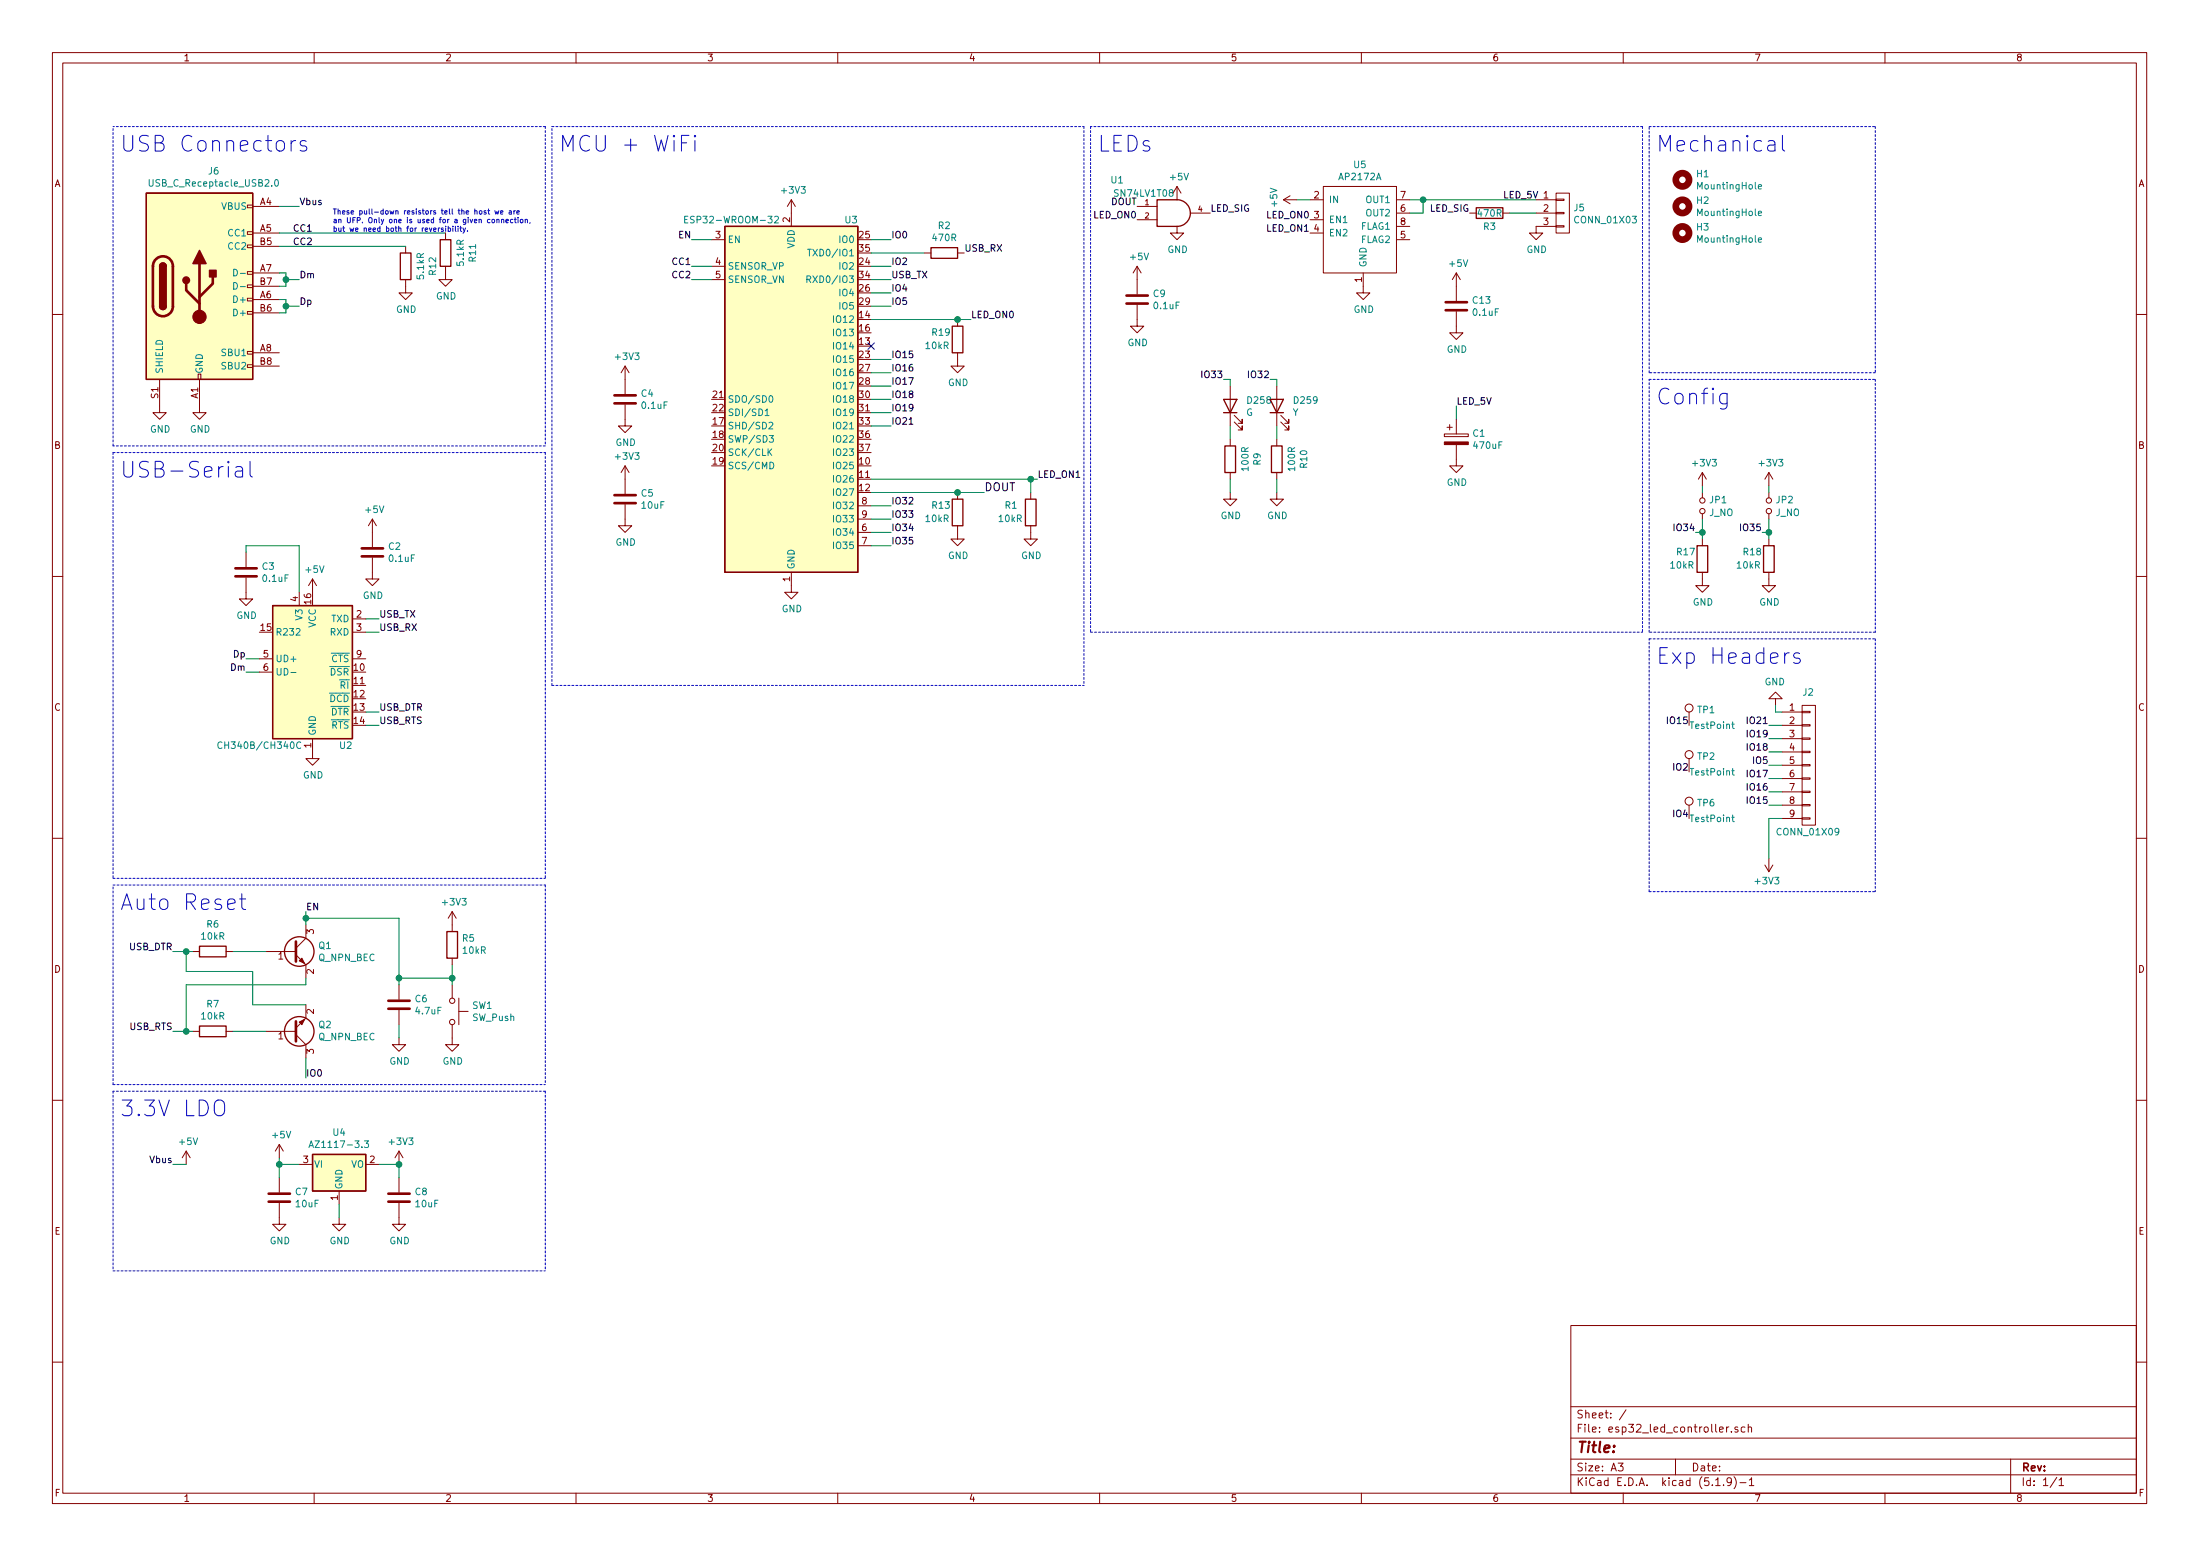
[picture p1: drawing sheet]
EESchema Schematic File Version 4
EELAYER 30 0
EELAYER END
$Descr A3 16535 11693
encoding utf-8
Sheet 1 1
Title ""
Date ""
Rev ""
Comp ""
Comment1 ""
Comment2 ""
Comment3 ""
Comment4 ""
$EndDescr
Wire Notes Line
	850  3400 4100 3400
Text Notes 900  3600 0    118  ~ 0
USB-Serial
Text Label 1300 7150 2    50   ~ 0
USB_DTR
Text Label 1300 7750 2    50   ~ 0
USB_RTS
$Comp
L Device:R R?
U 1 1
P 1600 7150
AR Path="/5F1ED570/5F220EE5" Ref="R?"  Part="1" 
AR Path="/5F220EE5" Ref="R6"  Part="1" 
F 0 "R6" V 1393 7150 50  0000 C CNN
F 1 "10kR" V 1484 7150 50  0000 C CNN
F 2 "Resistor_SMD:R_0402_1005Metric" V 1530 7150 50  0001 C CNN
F 3 "~" H 1600 7150 50  0001 C CNN
F 4 "C25744" V 1600 7150 50  0001 C CNN "LCSC"
	1    1600 7150
	0    1    1    0   
$EndComp
$Comp
L Device:R R?
U 1 1
P 1600 7750
AR Path="/5F1ED570/5F220EEC" Ref="R?"  Part="1" 
AR Path="/5F220EEC" Ref="R7"  Part="1" 
F 0 "R7" V 1393 7750 50  0000 C CNN
F 1 "10kR" V 1484 7750 50  0000 C CNN
F 2 "Resistor_SMD:R_0402_1005Metric" V 1530 7750 50  0001 C CNN
F 3 "~" H 1600 7750 50  0001 C CNN
F 4 "C25744" V 1600 7750 50  0001 C CNN "LCSC"
	1    1600 7750
	0    1    1    0   
$EndComp
Wire Wire Line
	1300 7750 1400 7750
Wire Wire Line
	1300 7150 1400 7150
$Comp
L Device:Q_NPN_BEC Q?
U 1 1
P 2200 7150
AR Path="/5F1ED570/5F220EF5" Ref="Q?"  Part="1" 
AR Path="/5F220EF5" Ref="Q1"  Part="1" 
F 0 "Q1" H 2391 7196 50  0000 L CNN
F 1 "Q_NPN_BEC" H 2391 7105 50  0000 L CNN
F 2 "Package_TO_SOT_SMD:SOT-23" H 2400 7250 50  0001 C CNN
F 3 "~" H 2200 7150 50  0001 C CNN
F 4 "C2150" H 2200 7150 50  0001 C CNN "LCSC"
	1    2200 7150
	1    0    0    -1  
$EndComp
$Comp
L Device:Q_NPN_BEC Q?
U 1 1
P 2200 7750
AR Path="/5F1ED570/5F220EFC" Ref="Q?"  Part="1" 
AR Path="/5F220EFC" Ref="Q2"  Part="1" 
F 0 "Q2" H 2391 7704 50  0000 L CNN
F 1 "Q_NPN_BEC" H 2391 7795 50  0000 L CNN
F 2 "Package_TO_SOT_SMD:SOT-23" H 2400 7850 50  0001 C CNN
F 3 "~" H 2200 7750 50  0001 C CNN
F 4 "C2150" H 2200 7750 50  0001 C CNN "LCSC"
	1    2200 7750
	1    0    0    1   
$EndComp
Wire Wire Line
	2300 7350 2300 7400
Wire Wire Line
	1400 7400 1400 7750
Connection ~ 1400 7750
Wire Wire Line
	1400 7750 1450 7750
Wire Wire Line
	1900 7550 1900 7300
Wire Wire Line
	1900 7300 1400 7300
Wire Wire Line
	1400 7300 1400 7150
Connection ~ 1400 7150
Wire Wire Line
	1400 7150 1450 7150
Wire Wire Line
	1750 7150 2000 7150
Wire Wire Line
	1750 7750 2000 7750
Wire Wire Line
	1900 7550 2300 7550
Wire Wire Line
	2300 7400 1400 7400
Text Label 2300 6850 0    50   ~ 0
EN
Text Label 2300 8100 0    50   ~ 0
IO0
Wire Notes Line
	850  8150 850  6650
Text Notes 900  6850 0    118  ~ 0
Auto Reset
Text Label 7250 1900 0    50   ~ 0
USB_RX
Text Label 6700 2100 0    50   ~ 0
USB_TX
$Comp
L Switch:SW_Push SW?
U 1 1
P 3400 7600
AR Path="/5F1ED570/5F220F1B" Ref="SW?"  Part="1" 
AR Path="/5F220F1B" Ref="SW1"  Part="1" 
F 0 "SW1" V 3354 7748 50  0000 L CNN
F 1 "SW_Push" V 3445 7748 50  0000 L CNN
F 2 "Switch:SW_Push_1P1T_NO_5.1x5.1mm" H 3400 7800 50  0001 C CNN
F 3 "~" H 3400 7800 50  0001 C CNN
F 4 "C318887" V 3400 7600 50  0001 C CNN "LCSC"
	1    3400 7600
	0    1    1    0   
$EndComp
$Comp
L Device:C C?
U 1 1
P 3000 7550
AR Path="/5F1ED570/5F220F22" Ref="C?"  Part="1" 
AR Path="/5F220F22" Ref="C6"  Part="1" 
F 0 "C6" H 3115 7596 50  0000 L CNN
F 1 "4.7uF" H 3115 7505 50  0000 L CNN
F 2 "Capacitor_SMD:C_0402_1005Metric" H 3038 7400 50  0001 C CNN
F 3 "~" H 3000 7550 50  0001 C CNN
F 4 "C23733" H 3000 7550 50  0001 C CNN "LCSC"
	1    3000 7550
	1    0    0    -1  
$EndComp
$Comp
L Device:R R?
U 1 1
P 3400 7100
AR Path="/5F1ED570/5F220F29" Ref="R?"  Part="1" 
AR Path="/5F220F29" Ref="R5"  Part="1" 
F 0 "R5" H 3330 7054 50  0000 R CNN
F 1 "10kR" H 3330 7145 50  0000 R CNN
F 2 "Resistor_SMD:R_0402_1005Metric" V 3330 7100 50  0001 C CNN
F 3 "~" H 3400 7100 50  0001 C CNN
F 4 "C25744" V 3400 7100 50  0001 C CNN "LCSC"
	1    3400 7100
	-1   0    0    1   
$EndComp
Wire Wire Line
	3400 7250 3400 7350
Wire Wire Line
	3400 7350 3400 7400
Connection ~ 3400 7350
Wire Wire Line
	3000 7400 3000 7350
Wire Wire Line
	3000 7350 3400 7350
$Comp
L power:GND #PWR?
U 1 1
P 3400 7800
AR Path="/5F1ED570/5F220F34" Ref="#PWR?"  Part="1" 
AR Path="/5F220F34" Ref="#PWR026"  Part="1" 
F 0 "#PWR026" H 3400 7550 50  0001 C CNN
F 1 "GND" H 3405 7627 50  0000 C CNN
F 2 "" H 3400 7800 50  0001 C CNN
F 3 "" H 3400 7800 50  0001 C CNN
	1    3400 7800
	1    0    0    -1  
$EndComp
$Comp
L power:GND #PWR?
U 1 1
P 3000 7800
AR Path="/5F1ED570/5F220F3A" Ref="#PWR?"  Part="1" 
AR Path="/5F220F3A" Ref="#PWR025"  Part="1" 
F 0 "#PWR025" H 3000 7550 50  0001 C CNN
F 1 "GND" H 3005 7627 50  0000 C CNN
F 2 "" H 3000 7800 50  0001 C CNN
F 3 "" H 3000 7800 50  0001 C CNN
	1    3000 7800
	1    0    0    -1  
$EndComp
Wire Wire Line
	3000 7800 3000 7700
$Comp
L power:+3V3 #PWR?
U 1 1
P 3400 6950
AR Path="/5F1ED570/5F220F41" Ref="#PWR?"  Part="1" 
AR Path="/5F220F41" Ref="#PWR022"  Part="1" 
F 0 "#PWR022" H 3400 6800 50  0001 C CNN
F 1 "+3V3" H 3415 7123 50  0000 C CNN
F 2 "" H 3400 6950 50  0001 C CNN
F 3 "" H 3400 6950 50  0001 C CNN
	1    3400 6950
	1    0    0    -1  
$EndComp
Wire Notes Line
	4100 6650 4100 8150
Wire Notes Line
	850  6650 4100 6650
Wire Notes Line
	850  8150 4100 8150
Wire Wire Line
	2300 6850 2300 6900
Wire Wire Line
	3000 6900 3000 7350
Connection ~ 2300 6900
Wire Wire Line
	2300 6900 2300 6950
Connection ~ 3000 7350
Wire Notes Line
	4150 5150 4150 950 
Text Notes 4200 1150 0    118  ~ 0
MCU + WiFi
$Comp
L power:GND #PWR?
U 1 1
P 4700 3900
AR Path="/5F1ED570/5F2983C7" Ref="#PWR?"  Part="1" 
AR Path="/5F2983C7" Ref="#PWR020"  Part="1" 
F 0 "#PWR020" H 4700 3650 50  0001 C CNN
F 1 "GND" H 4705 3727 50  0000 C CNN
F 2 "" H 4700 3900 50  0001 C CNN
F 3 "" H 4700 3900 50  0001 C CNN
	1    4700 3900
	1    0    0    -1  
$EndComp
$Comp
L Device:C C?
U 1 1
P 4700 3750
AR Path="/5F1ED570/5F2F5E09" Ref="C?"  Part="1" 
AR Path="/5F2F5E09" Ref="C5"  Part="1" 
F 0 "C5" H 4815 3796 50  0000 L CNN
F 1 "10uF" H 4815 3705 50  0000 L CNN
F 2 "Capacitor_SMD:C_0402_1005Metric" H 4738 3600 50  0001 C CNN
F 3 "~" H 4700 3750 50  0001 C CNN
F 4 "C15525" H 4700 3750 50  0001 C CNN "LCSC"
	1    4700 3750
	1    0    0    -1  
$EndComp
$Comp
L power:+3V3 #PWR?
U 1 1
P 4700 3600
AR Path="/5F1ED570/5F2F8A9B" Ref="#PWR?"  Part="1" 
AR Path="/5F2F8A9B" Ref="#PWR018"  Part="1" 
F 0 "#PWR018" H 4700 3450 50  0001 C CNN
F 1 "+3V3" H 4715 3773 50  0000 C CNN
F 2 "" H 4700 3600 50  0001 C CNN
F 3 "" H 4700 3600 50  0001 C CNN
	1    4700 3600
	1    0    0    -1  
$EndComp
$Comp
L power:+3V3 #PWR?
U 1 1
P 4700 2850
AR Path="/5F1ED570/5F2FD4AA" Ref="#PWR?"  Part="1" 
AR Path="/5F2FD4AA" Ref="#PWR013"  Part="1" 
F 0 "#PWR013" H 4700 2700 50  0001 C CNN
F 1 "+3V3" H 4715 3023 50  0000 C CNN
F 2 "" H 4700 2850 50  0001 C CNN
F 3 "" H 4700 2850 50  0001 C CNN
	1    4700 2850
	1    0    0    -1  
$EndComp
$Comp
L Device:C C?
U 1 1
P 4700 3000
AR Path="/5F1ED570/5F2FD8C1" Ref="C?"  Part="1" 
AR Path="/5F2FD8C1" Ref="C4"  Part="1" 
F 0 "C4" H 4815 3046 50  0000 L CNN
F 1 "0.1uF" H 4815 2955 50  0000 L CNN
F 2 "Capacitor_SMD:C_0402_1005Metric" H 4738 2850 50  0001 C CNN
F 3 "~" H 4700 3000 50  0001 C CNN
F 4 "C1525" H 4700 3000 50  0001 C CNN "LCSC"
	1    4700 3000
	1    0    0    -1  
$EndComp
$Comp
L power:GND #PWR?
U 1 1
P 4700 3150
AR Path="/5F1ED570/5F2FDD09" Ref="#PWR?"  Part="1" 
AR Path="/5F2FDD09" Ref="#PWR015"  Part="1" 
F 0 "#PWR015" H 4700 2900 50  0001 C CNN
F 1 "GND" H 4705 2977 50  0000 C CNN
F 2 "" H 4700 3150 50  0001 C CNN
F 3 "" H 4700 3150 50  0001 C CNN
	1    4700 3150
	1    0    0    -1  
$EndComp
Wire Notes Line
	4150 950  8150 950 
Wire Notes Line
	4150 5150 8150 5150
$Comp
L Device:R R2
U 1 1
P 7100 1900
F 0 "R2" V 6893 1900 50  0000 C CNN
F 1 "470R" V 6984 1900 50  0000 C CNN
F 2 "Resistor_SMD:R_0402_1005Metric" V 7030 1900 50  0001 C CNN
F 3 "~" H 7100 1900 50  0001 C CNN
F 4 "C25117" V 7100 1900 50  0001 C CNN "LCSC"
	1    7100 1900
	0    1    1    0   
$EndComp
$Comp
L RF_Module:ESP32-WROOM-32 U3
U 1 1
P 5950 3000
F 0 "U3" H 6400 4350 50  0000 C CNN
F 1 "ESP32-WROOM-32" H 5500 4350 50  0000 C CNN
F 2 "RF_Module:ESP32-WROOM-32" H 5950 1500 50  0001 C CNN
F 3 "https://www.espressif.com/sites/default/files/documentation/esp32-wroom-32_datasheet_en.pdf" H 5650 3050 50  0001 C CNN
F 4 "C82899" H 5950 3000 50  0001 C CNN "LCSC"
	1    5950 3000
	1    0    0    -1  
$EndComp
$Comp
L power:GND #PWR?
U 1 1
P 5950 4400
AR Path="/5F1ED570/5FB5BDAE" Ref="#PWR?"  Part="1" 
AR Path="/5FB5BDAE" Ref="#PWR021"  Part="1" 
F 0 "#PWR021" H 5950 4150 50  0001 C CNN
F 1 "GND" H 5955 4227 50  0000 C CNN
F 2 "" H 5950 4400 50  0001 C CNN
F 3 "" H 5950 4400 50  0001 C CNN
	1    5950 4400
	1    0    0    -1  
$EndComp
$Comp
L power:+3V3 #PWR?
U 1 1
P 5950 1600
AR Path="/5F1ED570/5FB5C631" Ref="#PWR?"  Part="1" 
AR Path="/5FB5C631" Ref="#PWR04"  Part="1" 
F 0 "#PWR04" H 5950 1450 50  0001 C CNN
F 1 "+3V3" H 5965 1773 50  0000 C CNN
F 2 "" H 5950 1600 50  0001 C CNN
F 3 "" H 5950 1600 50  0001 C CNN
	1    5950 1600
	1    0    0    -1  
$EndComp
Text Label 5200 1800 2    50   ~ 0
EN
Wire Wire Line
	5200 1800 5350 1800
Wire Wire Line
	6700 2100 6550 2100
NoConn ~ 6550 2600
Wire Wire Line
	6550 1900 6950 1900
$Comp
L Regulator_Linear:AZ1117-3.3 U4
U 1 1
P 2550 8750
F 0 "U4" H 2550 8992 50  0000 C CNN
F 1 "AZ1117-3.3" H 2550 8901 50  0000 C CNN
F 2 "Package_TO_SOT_SMD:SOT-89-3" H 2550 9000 50  0001 C CIN
F 3 "https://www.diodes.com/assets/Datasheets/AZ1117.pdf" H 2550 8750 50  0001 C CNN
F 4 "C108493" H 2550 8750 50  0001 C CNN "LCSC"
	1    2550 8750
	1    0    0    -1  
$EndComp
$Comp
L Device:C C8
U 1 1
P 3000 9000
F 0 "C8" H 3115 9046 50  0000 L CNN
F 1 "10uF" H 3115 8955 50  0000 L CNN
F 2 "Capacitor_SMD:C_0402_1005Metric" H 3038 8850 50  0001 C CNN
F 3 "~" H 3000 9000 50  0001 C CNN
F 4 "C15525" H 3000 9000 50  0001 C CNN "LCSC"
	1    3000 9000
	1    0    0    -1  
$EndComp
Wire Wire Line
	2850 8750 3000 8750
Wire Wire Line
	3000 8750 3000 8850
$Comp
L power:GND #PWR?
U 1 1
P 3000 9150
AR Path="/5F1ED570/6001F6BA" Ref="#PWR?"  Part="1" 
AR Path="/6001F6BA" Ref="#PWR035"  Part="1" 
F 0 "#PWR035" H 3000 8900 50  0001 C CNN
F 1 "GND" H 3005 8977 50  0000 C CNN
F 2 "" H 3000 9150 50  0001 C CNN
F 3 "" H 3000 9150 50  0001 C CNN
	1    3000 9150
	1    0    0    -1  
$EndComp
$Comp
L power:GND #PWR?
U 1 1
P 2550 9150
AR Path="/5F1ED570/6001FA07" Ref="#PWR?"  Part="1" 
AR Path="/6001FA07" Ref="#PWR034"  Part="1" 
F 0 "#PWR034" H 2550 8900 50  0001 C CNN
F 1 "GND" H 2555 8977 50  0000 C CNN
F 2 "" H 2550 9150 50  0001 C CNN
F 3 "" H 2550 9150 50  0001 C CNN
	1    2550 9150
	1    0    0    -1  
$EndComp
Wire Wire Line
	2550 9150 2550 9050
$Comp
L Device:C C7
U 1 1
P 2100 9000
F 0 "C7" H 2215 9046 50  0000 L CNN
F 1 "10uF" H 2215 8955 50  0000 L CNN
F 2 "Capacitor_SMD:C_0402_1005Metric" H 2138 8850 50  0001 C CNN
F 3 "~" H 2100 9000 50  0001 C CNN
F 4 "C15525" H 2100 9000 50  0001 C CNN "LCSC"
	1    2100 9000
	1    0    0    -1  
$EndComp
Wire Wire Line
	2250 8750 2100 8750
Wire Wire Line
	2100 8750 2100 8850
$Comp
L power:GND #PWR?
U 1 1
P 2100 9150
AR Path="/5F1ED570/600486F6" Ref="#PWR?"  Part="1" 
AR Path="/600486F6" Ref="#PWR033"  Part="1" 
F 0 "#PWR033" H 2100 8900 50  0001 C CNN
F 1 "GND" H 2105 8977 50  0000 C CNN
F 2 "" H 2100 9150 50  0001 C CNN
F 3 "" H 2100 9150 50  0001 C CNN
	1    2100 9150
	1    0    0    -1  
$EndComp
Text Notes 900  8400 0    118  ~ 0
3.3V LDO
Wire Notes Line
	4100 8200 850  8200
$Comp
L power:+3V3 #PWR?
U 1 1
P 3000 8750
AR Path="/5F1ED570/60108171" Ref="#PWR?"  Part="1" 
AR Path="/60108171" Ref="#PWR030"  Part="1" 
F 0 "#PWR030" H 3000 8600 50  0001 C CNN
F 1 "+3V3" H 3015 8923 50  0000 C CNN
F 2 "" H 3000 8750 50  0001 C CNN
F 3 "" H 3000 8750 50  0001 C CNN
	1    3000 8750
	1    0    0    -1  
$EndComp
Connection ~ 3000 8750
Wire Notes Line
	850  6600 4100 6600
Wire Notes Line
	4100 3400 4100 6600
Wire Notes Line
	850  3400 850  6600
Text Label 6700 1800 0    50   ~ 0
IO0
Wire Wire Line
	6700 1800 6550 1800
Wire Notes Line
	850  9550 4100 9550
Wire Notes Line
	850  8200 850  9550
Wire Notes Line
	4100 8200 4100 9550
Text Label 7400 3700 0    60   ~ 0
DOUT
Text Label 8550 1550 2    50   ~ 0
DOUT
Wire Wire Line
	5200 2000 5350 2000
Wire Wire Line
	5200 2100 5350 2100
Text Notes 12450 5000 0    118  ~ 0
Exp Headers
Text Label 6700 4000 0    50   ~ 0
IO34
Text Label 6700 4100 0    50   ~ 0
IO35
Wire Wire Line
	6700 4000 6550 4000
Wire Wire Line
	6550 4100 6700 4100
Text Label 12750 4000 2    50   ~ 0
IO34
Text Label 6700 3900 0    50   ~ 0
IO33
Text Label 6700 3800 0    50   ~ 0
IO32
Wire Wire Line
	6700 3800 6550 3800
Wire Wire Line
	6550 3900 6700 3900
Text Label 9550 2850 2    50   ~ 0
IO32
Text Label 9200 2850 2    50   ~ 0
IO33
Text Label 6700 3200 0    50   ~ 0
IO21
Text Label 13300 5450 2    50   ~ 0
IO21
Wire Wire Line
	6700 3200 6550 3200
Text Label 6700 3100 0    50   ~ 0
IO19
Text Label 6700 3000 0    50   ~ 0
IO18
Text Label 6700 2300 0    50   ~ 0
IO5
Text Label 6700 2900 0    50   ~ 0
IO17
Wire Wire Line
	6700 2900 6550 2900
Wire Wire Line
	6550 3000 6700 3000
Wire Wire Line
	6700 3100 6550 3100
Wire Wire Line
	6550 2300 6700 2300
Text Label 13300 5550 2    50   ~ 0
IO19
Text Label 13300 5650 2    50   ~ 0
IO18
Text Label 13300 5750 2    50   ~ 0
IO5
Text Label 13300 5850 2    50   ~ 0
IO17
Text Label 6700 2800 0    50   ~ 0
IO16
Wire Wire Line
	6700 2800 6550 2800
Wire Wire Line
	6700 2200 6550 2200
Text Label 13300 5950 2    50   ~ 0
IO16
Wire Wire Line
	13400 5450 13300 5450
Wire Wire Line
	13300 5550 13400 5550
Wire Wire Line
	13400 5650 13300 5650
$Comp
L conn:CONN_01X09 J2
U 1 1
P 13600 5750
F 0 "J2" H 13550 6300 50  0000 L CNN
F 1 "CONN_01X09" H 13350 5250 50  0000 L CNN
F 2 "Connector_PinHeader_2.54mm:PinHeader_1x09_P2.54mm_Vertical" H 13600 5750 50  0001 C CNN
F 3 "" H 13600 5750 50  0001 C CNN
	1    13600 5750
	1    0    0    -1  
$EndComp
Wire Wire Line
	13400 5750 13300 5750
Wire Wire Line
	13300 5850 13400 5850
Wire Wire Line
	13400 5950 13300 5950
Wire Wire Line
	13300 6050 13400 6050
$Comp
L power:GND #PWR?
U 1 1
P 13350 5300
AR Path="/5F1ED570/602803F8" Ref="#PWR?"  Part="1" 
AR Path="/602803F8" Ref="#PWR017"  Part="1" 
F 0 "#PWR017" H 13350 5050 50  0001 C CNN
F 1 "GND" H 13355 5127 50  0000 C CNN
F 2 "" H 13350 5300 50  0001 C CNN
F 3 "" H 13350 5300 50  0001 C CNN
	1    13350 5300
	-1   0    0    1   
$EndComp
Wire Wire Line
	13300 6150 13400 6150
$Comp
L power:+3V3 #PWR?
U 1 1
P 13300 6450
AR Path="/5F1ED570/60283B90" Ref="#PWR?"  Part="1" 
AR Path="/60283B90" Ref="#PWR024"  Part="1" 
F 0 "#PWR024" H 13300 6300 50  0001 C CNN
F 1 "+3V3" H 13315 6623 50  0000 C CNN
F 2 "" H 13300 6450 50  0001 C CNN
F 3 "" H 13300 6450 50  0001 C CNN
	1    13300 6450
	-1   0    0    1   
$EndComp
Wire Wire Line
	13350 5300 13350 5350
Wire Wire Line
	13350 5350 13400 5350
Wire Wire Line
	13300 6150 13300 6450
Wire Notes Line
	14100 4800 14100 6700
Wire Notes Line
	12400 6700 12400 4800
Text Label 11050 1600 2    50   ~ 0
LED_SIG
$Comp
L Device:R R3
U 1 1
P 11200 1600
F 0 "R3" V 11300 1600 50  0000 C CNN
F 1 "470R" V 11200 1600 50  0000 C CNN
F 2 "Resistor_SMD:R_0402_1005Metric" V 11130 1600 50  0001 C CNN
F 3 "~" H 11200 1600 50  0001 C CNN
F 4 "C25117" V 11200 1600 50  0001 C CNN "LCSC"
	1    11200 1600
	0    1    1    0   
$EndComp
Text Notes 8250 1150 0    118  ~ 0
LEDs
Wire Notes Line
	8200 4750 12350 4750
Wire Notes Line
	12350 950  8200 950 
$Comp
L Mechanical:MountingHole H1
U 1 1
P 12650 1350
F 0 "H1" H 12750 1396 50  0000 L CNN
F 1 "MountingHole" H 12750 1305 50  0000 L CNN
F 2 "MountingHole:MountingHole_2.2mm_M2" H 12650 1350 50  0001 C CNN
F 3 "~" H 12650 1350 50  0001 C CNN
	1    12650 1350
	1    0    0    -1  
$EndComp
Text Notes 12450 1150 0    118  ~ 0
Mechanical
$Comp
L Mechanical:MountingHole H2
U 1 1
P 12650 1550
F 0 "H2" H 12750 1596 50  0000 L CNN
F 1 "MountingHole" H 12750 1505 50  0000 L CNN
F 2 "MountingHole:MountingHole_2.2mm_M2" H 12650 1550 50  0001 C CNN
F 3 "~" H 12650 1550 50  0001 C CNN
	1    12650 1550
	1    0    0    -1  
$EndComp
$Comp
L Mechanical:MountingHole H3
U 1 1
P 12650 1750
F 0 "H3" H 12750 1796 50  0000 L CNN
F 1 "MountingHole" H 12750 1705 50  0000 L CNN
F 2 "MountingHole:MountingHole_2.2mm_M2" H 12650 1750 50  0001 C CNN
F 3 "~" H 12650 1750 50  0001 C CNN
	1    12650 1750
	1    0    0    -1  
$EndComp
Wire Notes Line
	12400 950  14100 950 
Wire Notes Line
	14100 950  14100 2800
Wire Notes Line
	14100 2800 12400 2800
Wire Notes Line
	12400 2800 12400 950 
Wire Notes Line
	12350 950  12350 4750
Wire Notes Line
	8200 950  8200 4750
$Comp
L conn:CONN_01X03 J5
U 1 1
P 11750 1600
F 0 "J5" H 11828 1641 50  0000 L CNN
F 1 "CONN_01X03" H 11828 1550 50  0000 L CNN
F 2 "terminal_block:KF128L-3.81-3P" H 11750 1600 50  0001 C CNN
F 3 "" H 11750 1600 50  0001 C CNN
F 4 "C474933" H 11750 1600 50  0001 C CNN "LCSC"
	1    11750 1600
	1    0    0    -1  
$EndComp
$Comp
L power:+5V #PWR01063
U 1 1
P 9750 1500
F 0 "#PWR01063" H 9750 1350 50  0001 C CNN
F 1 "+5V" H 9765 1673 50  0000 C CNN
F 2 "" H 9750 1500 50  0001 C CNN
F 3 "" H 9750 1500 50  0001 C CNN
	1    9750 1500
	0    -1   -1   0   
$EndComp
$Comp
L power:GND #PWR?
U 1 1
P 11550 1700
AR Path="/5F1ED570/60696EF8" Ref="#PWR?"  Part="1" 
AR Path="/60696EF8" Ref="#PWR01064"  Part="1" 
F 0 "#PWR01064" H 11550 1450 50  0001 C CNN
F 1 "GND" H 11555 1527 50  0000 C CNN
F 2 "" H 11550 1700 50  0001 C CNN
F 3 "" H 11550 1700 50  0001 C CNN
	1    11550 1700
	1    0    0    -1  
$EndComp
$Comp
L Device:LED D258
U 1 1
P 9250 3050
F 0 "D258" V 9289 2932 50  0000 R CNN
F 1 "G" V 9198 2932 50  0000 R CNN
F 2 "LED_SMD:LED_0603_1608Metric" H 9250 3050 50  0001 C CNN
F 3 "~" H 9250 3050 50  0001 C CNN
F 4 "C72043" V 9250 3050 50  0001 C CNN "LCSC"
	1    9250 3050
	0    -1   -1   0   
$EndComp
$Comp
L Device:LED D259
U 1 1
P 9600 3050
F 0 "D259" V 9639 2932 50  0000 R CNN
F 1 "Y" V 9548 2932 50  0000 R CNN
F 2 "LED_SMD:LED_0603_1608Metric" H 9600 3050 50  0001 C CNN
F 3 "~" H 9600 3050 50  0001 C CNN
F 4 "C72038" V 9600 3050 50  0001 C CNN "LCSC"
	1    9600 3050
	0    -1   -1   0   
$EndComp
Wire Wire Line
	9200 2850 9250 2850
Wire Wire Line
	9250 2850 9250 2900
Wire Wire Line
	9550 2850 9600 2850
Wire Wire Line
	9600 2850 9600 2900
$Comp
L Device:R R9
U 1 1
P 9250 3450
F 0 "R9" V 9043 3450 50  0000 C CNN
F 1 "100R" V 9134 3450 50  0000 C CNN
F 2 "Resistor_SMD:R_0402_1005Metric" V 9180 3450 50  0001 C CNN
F 3 "~" H 9250 3450 50  0001 C CNN
F 4 "C25076" V 9250 3450 50  0001 C CNN "LCSC"
	1    9250 3450
	-1   0    0    1   
$EndComp
$Comp
L Device:R R10
U 1 1
P 9600 3450
F 0 "R10" V 9393 3450 50  0000 C CNN
F 1 "100R" V 9484 3450 50  0000 C CNN
F 2 "Resistor_SMD:R_0402_1005Metric" V 9530 3450 50  0001 C CNN
F 3 "~" H 9600 3450 50  0001 C CNN
F 4 "C25076" V 9600 3450 50  0001 C CNN "LCSC"
	1    9600 3450
	-1   0    0    1   
$EndComp
$Comp
L power:GND #PWR?
U 1 1
P 9250 3700
AR Path="/5F1ED570/606DF0F7" Ref="#PWR?"  Part="1" 
AR Path="/606DF0F7" Ref="#PWR01067"  Part="1" 
F 0 "#PWR01067" H 9250 3450 50  0001 C CNN
F 1 "GND" H 9255 3527 50  0000 C CNN
F 2 "" H 9250 3700 50  0001 C CNN
F 3 "" H 9250 3700 50  0001 C CNN
	1    9250 3700
	1    0    0    -1  
$EndComp
$Comp
L power:GND #PWR?
U 1 1
P 9600 3700
AR Path="/5F1ED570/606DF332" Ref="#PWR?"  Part="1" 
AR Path="/606DF332" Ref="#PWR01068"  Part="1" 
F 0 "#PWR01068" H 9600 3450 50  0001 C CNN
F 1 "GND" H 9605 3527 50  0000 C CNN
F 2 "" H 9600 3700 50  0001 C CNN
F 3 "" H 9600 3700 50  0001 C CNN
	1    9600 3700
	1    0    0    -1  
$EndComp
Wire Wire Line
	9600 3700 9600 3600
Wire Wire Line
	9250 3600 9250 3700
Wire Wire Line
	9250 3200 9250 3300
Wire Wire Line
	9600 3200 9600 3300
$Comp
L Connector:USB_C_Receptacle_USB2.0 J6
U 1 1
P 1500 2150
F 0 "J6" H 1607 3017 50  0000 C CNN
F 1 "USB_C_Receptacle_USB2.0" H 1607 2926 50  0000 C CNN
F 2 "Connector_USB:USB_C_Receptacle_HRO_TYPE-C-31-M-12" H 1650 2150 50  0001 C CNN
F 3 "https://www.usb.org/sites/default/files/documents/usb_type-c.zip" H 1650 2150 50  0001 C CNN
F 4 "C165948" H 1500 2150 50  0001 C CNN "LCSC"
	1    1500 2150
	1    0    0    -1  
$EndComp
Text Notes 900  1150 0    118  ~ 0
USB Connectors
Wire Notes Line
	4100 950  850  950 
$Comp
L power:GND #PWR?
U 1 1
P 1200 3050
AR Path="/5F1ED570/607A7B14" Ref="#PWR?"  Part="1" 
AR Path="/607A7B14" Ref="#PWR01069"  Part="1" 
F 0 "#PWR01069" H 1200 2800 50  0001 C CNN
F 1 "GND" H 1205 2877 50  0000 C CNN
F 2 "" H 1200 3050 50  0001 C CNN
F 3 "" H 1200 3050 50  0001 C CNN
	1    1200 3050
	1    0    0    -1  
$EndComp
$Comp
L power:GND #PWR?
U 1 1
P 1500 3050
AR Path="/5F1ED570/607A7EB5" Ref="#PWR?"  Part="1" 
AR Path="/607A7EB5" Ref="#PWR01070"  Part="1" 
F 0 "#PWR01070" H 1500 2800 50  0001 C CNN
F 1 "GND" H 1505 2877 50  0000 C CNN
F 2 "" H 1500 3050 50  0001 C CNN
F 3 "" H 1500 3050 50  0001 C CNN
	1    1500 3050
	1    0    0    -1  
$EndComp
Wire Wire Line
	2100 2250 2150 2250
Wire Wire Line
	2150 2250 2150 2300
Wire Wire Line
	2150 2350 2100 2350
Wire Wire Line
	2100 2050 2150 2050
Wire Wire Line
	2150 2050 2150 2100
Wire Wire Line
	2150 2150 2100 2150
Text Label 2250 1550 0    50   ~ 0
Vbus
Wire Wire Line
	2250 1550 2100 1550
$Comp
L Device:R R11
U 1 1
P 3350 1900
F 0 "R11" V 3143 1900 50  0000 C CNN
F 1 "5.1kR" V 3234 1900 50  0000 C CNN
F 2 "Resistor_SMD:R_0402_1005Metric" V 3280 1900 50  0001 C CNN
F 3 "~" H 3350 1900 50  0001 C CNN
F 4 "C25905" V 3350 1900 50  0001 C CNN "LCSC"
	1    3350 1900
	-1   0    0    1   
$EndComp
$Comp
L Device:R R12
U 1 1
P 3050 2000
F 0 "R12" V 2843 2000 50  0000 C CNN
F 1 "5.1kR" V 2934 2000 50  0000 C CNN
F 2 "Resistor_SMD:R_0402_1005Metric" V 2980 2000 50  0001 C CNN
F 3 "~" H 3050 2000 50  0001 C CNN
F 4 "C25905" V 3050 2000 50  0001 C CNN "LCSC"
	1    3050 2000
	-1   0    0    1   
$EndComp
Wire Wire Line
	3350 1750 2100 1750
Wire Wire Line
	2100 1850 3050 1850
$Comp
L power:GND #PWR?
U 1 1
P 3050 2150
AR Path="/5F1ED570/607C8B6A" Ref="#PWR?"  Part="1" 
AR Path="/607C8B6A" Ref="#PWR01071"  Part="1" 
F 0 "#PWR01071" H 3050 1900 50  0001 C CNN
F 1 "GND" H 3055 1977 50  0000 C CNN
F 2 "" H 3050 2150 50  0001 C CNN
F 3 "" H 3050 2150 50  0001 C CNN
	1    3050 2150
	1    0    0    -1  
$EndComp
$Comp
L power:GND #PWR?
U 1 1
P 3350 2050
AR Path="/5F1ED570/607C8F4E" Ref="#PWR?"  Part="1" 
AR Path="/607C8F4E" Ref="#PWR01072"  Part="1" 
F 0 "#PWR01072" H 3350 1800 50  0001 C CNN
F 1 "GND" H 3355 1877 50  0000 C CNN
F 2 "" H 3350 2050 50  0001 C CNN
F 3 "" H 3350 2050 50  0001 C CNN
	1    3350 2050
	1    0    0    -1  
$EndComp
Text Notes 2500 1750 0    39   ~ 0
These pull-down resistors tell the host we are\nan UFP. Only one is used for a given connection,\nbut we need both for reversibility.
Text Label 2250 2300 0    50   ~ 0
Dp
Wire Wire Line
	2250 2300 2150 2300
Connection ~ 2150 2300
Wire Wire Line
	2150 2300 2150 2350
Text Label 2250 2100 0    50   ~ 0
Dm
Wire Wire Line
	2250 2100 2150 2100
Connection ~ 2150 2100
Wire Wire Line
	2150 2100 2150 2150
$Comp
L Device:R R?
U 1 1
P 7200 3850
AR Path="/5F1ED570/60242CDB" Ref="R?"  Part="1" 
AR Path="/60242CDB" Ref="R13"  Part="1" 
F 0 "R13" H 7400 3800 50  0000 R CNN
F 1 "10kR" H 7450 3900 50  0000 R CNN
F 2 "Resistor_SMD:R_0402_1005Metric" V 7130 3850 50  0001 C CNN
F 3 "~" H 7200 3850 50  0001 C CNN
F 4 "C25744" V 7200 3850 50  0001 C CNN "LCSC"
	1    7200 3850
	-1   0    0    1   
$EndComp
Wire Wire Line
	7400 3700 7200 3700
Wire Wire Line
	6550 3700 7200 3700
Connection ~ 7200 3700
Wire Notes Line
	12400 2850 14100 2850
Wire Notes Line
	14100 2850 14100 4750
Wire Notes Line
	14100 4750 12400 4750
Wire Notes Line
	12400 4750 12400 2850
Text Notes 12450 3050 0    118  ~ 0
Config
$Comp
L Device:R R?
U 1 1
P 12800 4200
AR Path="/5F1ED570/6028F8B2" Ref="R?"  Part="1" 
AR Path="/6028F8B2" Ref="R17"  Part="1" 
F 0 "R17" H 13000 4150 50  0000 R CNN
F 1 "10kR" H 13050 4250 50  0000 R CNN
F 2 "Resistor_SMD:R_0402_1005Metric" V 12730 4200 50  0001 C CNN
F 3 "~" H 12800 4200 50  0001 C CNN
F 4 "C25744" V 12800 4200 50  0001 C CNN "LCSC"
	1    12800 4200
	-1   0    0    1   
$EndComp
$Comp
L Device:R R?
U 1 1
P 13300 4200
AR Path="/5F1ED570/60290F37" Ref="R?"  Part="1" 
AR Path="/60290F37" Ref="R18"  Part="1" 
F 0 "R18" H 13500 4150 50  0000 R CNN
F 1 "10kR" H 13550 4250 50  0000 R CNN
F 2 "Resistor_SMD:R_0402_1005Metric" V 13230 4200 50  0001 C CNN
F 3 "~" H 13300 4200 50  0001 C CNN
F 4 "C25744" V 13300 4200 50  0001 C CNN "LCSC"
	1    13300 4200
	-1   0    0    1   
$EndComp
$Comp
L power:+3V3 #PWR?
U 1 1
P 12800 3650
AR Path="/5F1ED570/6029175F" Ref="#PWR?"  Part="1" 
AR Path="/6029175F" Ref="#PWR01074"  Part="1" 
F 0 "#PWR01074" H 12800 3500 50  0001 C CNN
F 1 "+3V3" H 12815 3823 50  0000 C CNN
F 2 "" H 12800 3650 50  0001 C CNN
F 3 "" H 12800 3650 50  0001 C CNN
	1    12800 3650
	1    0    0    -1  
$EndComp
$Comp
L power:+3V3 #PWR?
U 1 1
P 13300 3650
AR Path="/5F1ED570/60291FEB" Ref="#PWR?"  Part="1" 
AR Path="/60291FEB" Ref="#PWR01075"  Part="1" 
F 0 "#PWR01075" H 13300 3500 50  0001 C CNN
F 1 "+3V3" H 13315 3823 50  0000 C CNN
F 2 "" H 13300 3650 50  0001 C CNN
F 3 "" H 13300 3650 50  0001 C CNN
	1    13300 3650
	1    0    0    -1  
$EndComp
$Comp
L power:GND #PWR?
U 1 1
P 12800 4350
AR Path="/5F1ED570/60299D69" Ref="#PWR?"  Part="1" 
AR Path="/60299D69" Ref="#PWR01077"  Part="1" 
F 0 "#PWR01077" H 12800 4100 50  0001 C CNN
F 1 "GND" H 12805 4177 50  0000 C CNN
F 2 "" H 12800 4350 50  0001 C CNN
F 3 "" H 12800 4350 50  0001 C CNN
	1    12800 4350
	1    0    0    -1  
$EndComp
$Comp
L power:GND #PWR?
U 1 1
P 13300 4350
AR Path="/5F1ED570/6029A13A" Ref="#PWR?"  Part="1" 
AR Path="/6029A13A" Ref="#PWR01078"  Part="1" 
F 0 "#PWR01078" H 13300 4100 50  0001 C CNN
F 1 "GND" H 13305 4177 50  0000 C CNN
F 2 "" H 13300 4350 50  0001 C CNN
F 3 "" H 13300 4350 50  0001 C CNN
	1    13300 4350
	1    0    0    -1  
$EndComp
Wire Wire Line
	12750 4000 12800 4000
Wire Wire Line
	12800 4000 12800 4050
Connection ~ 12800 4000
Text Label 13250 4000 2    50   ~ 0
IO35
Wire Wire Line
	13250 4000 13300 4000
Connection ~ 13300 4000
Wire Wire Line
	13300 4000 13300 4050
$Comp
L Device:Jumper_NO_Small JP2
U 1 1
P 13300 3800
F 0 "JP2" V 13254 3848 50  0000 L CNN
F 1 "J_NO" V 13350 3850 50  0000 L CNN
F 2 "Jumper:SolderJumper-2_P1.3mm_Open_TrianglePad1.0x1.5mm" H 13300 3800 50  0001 C CNN
F 3 "~" H 13300 3800 50  0001 C CNN
	1    13300 3800
	0    1    1    0   
$EndComp
$Comp
L Device:Jumper_NO_Small JP1
U 1 1
P 12800 3800
F 0 "JP1" V 12754 3848 50  0000 L CNN
F 1 "J_NO" V 12850 3850 50  0000 L CNN
F 2 "Jumper:SolderJumper-2_P1.3mm_Open_TrianglePad1.0x1.5mm" H 12800 3800 50  0001 C CNN
F 3 "~" H 12800 3800 50  0001 C CNN
	1    12800 3800
	0    1    1    0   
$EndComp
Wire Wire Line
	13300 3900 13300 4000
Wire Wire Line
	13300 3650 13300 3700
Wire Wire Line
	12800 3900 12800 4000
Wire Wire Line
	12800 3650 12800 3700
Text Label 1850 4950 2    50   ~ 0
Dp
Text Label 2850 5350 0    50   ~ 0
USB_DTR
Text Label 2850 5450 0    50   ~ 0
USB_RTS
Text Label 2850 4750 0    50   ~ 0
USB_RX
Text Label 2850 4650 0    50   ~ 0
USB_TX
Text Label 5200 2000 2    50   ~ 0
CC1
Text Label 5200 2100 2    50   ~ 0
CC2
Wire Wire Line
	6700 2000 6550 2000
$Comp
L power:GND #PWR?
U 1 1
P 10950 2450
AR Path="/5F1ED570/6055F85C" Ref="#PWR?"  Part="1" 
AR Path="/6055F85C" Ref="#PWR0101"  Part="1" 
F 0 "#PWR0101" H 10950 2200 50  0001 C CNN
F 1 "GND" H 10955 2277 50  0000 C CNN
F 2 "" H 10950 2450 50  0001 C CNN
F 3 "" H 10950 2450 50  0001 C CNN
	1    10950 2450
	1    0    0    -1  
$EndComp
$Comp
L power:GND #PWR?
U 1 1
P 7200 4000
AR Path="/5F1ED570/605CAACA" Ref="#PWR?"  Part="1" 
AR Path="/605CAACA" Ref="#PWR0102"  Part="1" 
F 0 "#PWR0102" H 7200 3750 50  0001 C CNN
F 1 "GND" H 7205 3827 50  0000 C CNN
F 2 "" H 7200 4000 50  0001 C CNN
F 3 "" H 7200 4000 50  0001 C CNN
	1    7200 4000
	1    0    0    -1  
$EndComp
$Comp
L power:GND #PWR?
U 1 1
P 10950 3450
AR Path="/5F1ED570/60677FBD" Ref="#PWR?"  Part="1" 
AR Path="/60677FBD" Ref="#PWR0104"  Part="1" 
F 0 "#PWR0104" H 10950 3200 50  0001 C CNN
F 1 "GND" H 10955 3277 50  0000 C CNN
F 2 "" H 10950 3450 50  0001 C CNN
F 3 "" H 10950 3450 50  0001 C CNN
	1    10950 3450
	1    0    0    -1  
$EndComp
Text Label 11300 1500 0    50   ~ 0
LED_5V
Text Label 10950 3050 0    50   ~ 0
LED_5V
$Comp
L 74xGxx:74AHC1G08 U1
U 1 1
P 8850 1600
F 0 "U1" H 8400 1850 50  0000 C CNN
F 1 "SN74LV1T08" H 8600 1750 50  0000 C CNN
F 2 "Package_TO_SOT_SMD:SOT-353_SC-70-5" H 8850 1600 50  0001 C CNN
F 3 "http://www.ti.com/lit/sg/scyt129e/scyt129e.pdf" H 8850 1600 50  0001 C CNN
F 4 "C130199" H 8850 1600 50  0001 C CNN "LCSC"
	1    8850 1600
	1    0    0    -1  
$EndComp
Text Label 9100 1600 0    50   ~ 0
LED_SIG
Text Label 8550 1650 2    50   ~ 0
LED_ON0
$Comp
L power:+5V #PWR0103
U 1 1
P 8850 1500
F 0 "#PWR0103" H 8850 1350 50  0001 C CNN
F 1 "+5V" H 8865 1673 50  0000 C CNN
F 2 "" H 8850 1500 50  0001 C CNN
F 3 "" H 8850 1500 50  0001 C CNN
	1    8850 1500
	1    0    0    -1  
$EndComp
$Comp
L power:GND #PWR?
U 1 1
P 8850 1700
AR Path="/5F1ED570/60700976" Ref="#PWR?"  Part="1" 
AR Path="/60700976" Ref="#PWR0105"  Part="1" 
F 0 "#PWR0105" H 8850 1450 50  0001 C CNN
F 1 "GND" H 8855 1527 50  0000 C CNN
F 2 "" H 8850 1700 50  0001 C CNN
F 3 "" H 8850 1700 50  0001 C CNN
	1    8850 1700
	1    0    0    -1  
$EndComp
$Comp
L Device:C C?
U 1 1
P 8550 2250
AR Path="/5F1ED570/60700E00" Ref="C?"  Part="1" 
AR Path="/60700E00" Ref="C9"  Part="1" 
F 0 "C9" H 8665 2296 50  0000 L CNN
F 1 "0.1uF" H 8665 2205 50  0000 L CNN
F 2 "Capacitor_SMD:C_0402_1005Metric" H 8588 2100 50  0001 C CNN
F 3 "~" H 8550 2250 50  0001 C CNN
F 4 "C1525" H 8550 2250 50  0001 C CNN "LCSC"
	1    8550 2250
	1    0    0    -1  
$EndComp
$Comp
L power:+5V #PWR0106
U 1 1
P 8550 2100
F 0 "#PWR0106" H 8550 1950 50  0001 C CNN
F 1 "+5V" H 8565 2273 50  0000 C CNN
F 2 "" H 8550 2100 50  0001 C CNN
F 3 "" H 8550 2100 50  0001 C CNN
	1    8550 2100
	1    0    0    -1  
$EndComp
$Comp
L power:GND #PWR?
U 1 1
P 8550 2400
AR Path="/5F1ED570/607018CF" Ref="#PWR?"  Part="1" 
AR Path="/607018CF" Ref="#PWR0107"  Part="1" 
F 0 "#PWR0107" H 8550 2150 50  0001 C CNN
F 1 "GND" H 8555 2227 50  0000 C CNN
F 2 "" H 8550 2400 50  0001 C CNN
F 3 "" H 8550 2400 50  0001 C CNN
	1    8550 2400
	1    0    0    -1  
$EndComp
Text Label 7300 2400 0    50   ~ 0
LED_ON0
$Comp
L Device:R R?
U 1 1
P 7200 2550
AR Path="/5F1ED570/60714DC6" Ref="R?"  Part="1" 
AR Path="/60714DC6" Ref="R19"  Part="1" 
F 0 "R19" H 7400 2500 50  0000 R CNN
F 1 "10kR" H 7450 2600 50  0000 R CNN
F 2 "Resistor_SMD:R_0402_1005Metric" V 7130 2550 50  0001 C CNN
F 3 "~" H 7200 2550 50  0001 C CNN
F 4 "C25744" V 7200 2550 50  0001 C CNN "LCSC"
	1    7200 2550
	-1   0    0    1   
$EndComp
$Comp
L power:GND #PWR?
U 1 1
P 7200 2700
AR Path="/5F1ED570/607151C4" Ref="#PWR?"  Part="1" 
AR Path="/607151C4" Ref="#PWR0108"  Part="1" 
F 0 "#PWR0108" H 7200 2450 50  0001 C CNN
F 1 "GND" H 7205 2527 50  0000 C CNN
F 2 "" H 7200 2700 50  0001 C CNN
F 3 "" H 7200 2700 50  0001 C CNN
	1    7200 2700
	1    0    0    -1  
$EndComp
Wire Wire Line
	7300 2400 7200 2400
Wire Wire Line
	6550 2400 7200 2400
Connection ~ 7200 2400
$Comp
L Connector:TestPoint TP1
U 1 1
P 12700 5450
F 0 "TP1" H 12758 5568 50  0000 L CNN
F 1 "TestPoint" H 12700 5450 50  0000 L CNN
F 2 "TestPoint:TestPoint_Pad_4.0x4.0mm" H 12900 5450 50  0001 C CNN
F 3 "~" H 12900 5450 50  0001 C CNN
	1    12700 5450
	1    0    0    -1  
$EndComp
Text Label 6700 2700 0    50   ~ 0
IO15
Wire Wire Line
	6700 2700 6550 2700
Text Label 6700 2000 0    50   ~ 0
IO2
Text Label 6700 2200 0    50   ~ 0
IO4
$Comp
L Connector:TestPoint TP2
U 1 1
P 12700 5800
F 0 "TP2" H 12758 5918 50  0000 L CNN
F 1 "TestPoint" H 12700 5800 50  0000 L CNN
F 2 "TestPoint:TestPoint_Pad_4.0x4.0mm" H 12900 5800 50  0001 C CNN
F 3 "~" H 12900 5800 50  0001 C CNN
	1    12700 5800
	1    0    0    -1  
$EndComp
$Comp
L Connector:TestPoint TP6
U 1 1
P 12700 6150
F 0 "TP6" H 12758 6268 50  0000 L CNN
F 1 "TestPoint" H 12700 6150 50  0000 L CNN
F 2 "TestPoint:TestPoint_Pad_4.0x4.0mm" H 12900 6150 50  0001 C CNN
F 3 "~" H 12900 6150 50  0001 C CNN
	1    12700 6150
	1    0    0    -1  
$EndComp
Text Label 12700 5450 2    50   ~ 0
IO15
Text Label 12700 5800 2    50   ~ 0
IO2
Text Label 12700 6150 2    50   ~ 0
IO4
Text Label 13300 6050 2    50   ~ 0
IO15
Text Label 2200 1750 0    50   ~ 0
CC1
Text Label 2200 1850 0    50   ~ 0
CC2
Text Label 1300 8750 2    50   ~ 0
Vbus
$Comp
L power:+5V #PWR0113
U 1 1
P 2100 8700
F 0 "#PWR0113" H 2100 8550 50  0001 C CNN
F 1 "+5V" H 2115 8873 50  0000 C CNN
F 2 "" H 2100 8700 50  0001 C CNN
F 3 "" H 2100 8700 50  0001 C CNN
	1    2100 8700
	1    0    0    -1  
$EndComp
Wire Wire Line
	2100 8700 2100 8750
Connection ~ 2100 8750
$Comp
L power:+5V #PWR0114
U 1 1
P 1400 8750
F 0 "#PWR0114" H 1400 8600 50  0001 C CNN
F 1 "+5V" H 1415 8923 50  0000 C CNN
F 2 "" H 1400 8750 50  0001 C CNN
F 3 "" H 1400 8750 50  0001 C CNN
	1    1400 8750
	1    0    0    -1  
$EndComp
Wire Wire Line
	1400 8750 1300 8750
$Comp
L Interface_USB:CH340C U2
U 1 1
P 2350 5050
F 0 "U2" H 2600 4500 50  0000 C CNN
F 1 "CH340B/CH340C" H 1950 4500 50  0000 C CNN
F 2 "Package_SO:SOIC-16_3.9x9.9mm_P1.27mm" H 2400 4500 50  0001 L CNN
F 3 "https://datasheet.lcsc.com/szlcsc/Jiangsu-Qin-Heng-CH340C_C84681.pdf" H 2000 5850 50  0001 C CNN
F 4 "C81010" H 2350 5050 50  0001 C CNN "LCSC"
	1    2350 5050
	1    0    0    -1  
$EndComp
Wire Wire Line
	1850 5050 1950 5050
Text Label 1850 5050 2    50   ~ 0
Dm
Wire Wire Line
	1850 4950 1950 4950
$Comp
L power:GND #PWR0112
U 1 1
P 2350 5650
F 0 "#PWR0112" H 2350 5400 50  0001 C CNN
F 1 "GND" H 2355 5477 50  0000 C CNN
F 2 "" H 2350 5650 50  0001 C CNN
F 3 "" H 2350 5650 50  0001 C CNN
	1    2350 5650
	1    0    0    -1  
$EndComp
$Comp
L power:+5V #PWR0115
U 1 1
P 2350 4450
F 0 "#PWR0115" H 2350 4300 50  0001 C CNN
F 1 "+5V" H 2365 4623 50  0000 C CNN
F 2 "" H 2350 4450 50  0001 C CNN
F 3 "" H 2350 4450 50  0001 C CNN
	1    2350 4450
	1    0    0    -1  
$EndComp
$Comp
L Device:C C?
U 1 1
P 1850 4300
AR Path="/5F1ED570/60778FCD" Ref="C?"  Part="1" 
AR Path="/60778FCD" Ref="C3"  Part="1" 
F 0 "C3" H 1965 4346 50  0000 L CNN
F 1 "0.1uF" H 1965 4255 50  0000 L CNN
F 2 "Capacitor_SMD:C_0402_1005Metric" H 1888 4150 50  0001 C CNN
F 3 "~" H 1850 4300 50  0001 C CNN
F 4 "C1525" H 1850 4300 50  0001 C CNN "LCSC"
	1    1850 4300
	1    0    0    -1  
$EndComp
Wire Wire Line
	2250 4450 2250 4100
Wire Wire Line
	2250 4100 1850 4100
Wire Wire Line
	1850 4100 1850 4150
$Comp
L power:GND #PWR?
U 1 1
P 1850 4450
AR Path="/5F1ED570/6077ED4A" Ref="#PWR?"  Part="1" 
AR Path="/6077ED4A" Ref="#PWR0116"  Part="1" 
F 0 "#PWR0116" H 1850 4200 50  0001 C CNN
F 1 "GND" H 1855 4277 50  0000 C CNN
F 2 "" H 1850 4450 50  0001 C CNN
F 3 "" H 1850 4450 50  0001 C CNN
	1    1850 4450
	1    0    0    -1  
$EndComp
$Comp
L Device:C C?
U 1 1
P 2800 4150
AR Path="/5F1ED570/6077F199" Ref="C?"  Part="1" 
AR Path="/6077F199" Ref="C2"  Part="1" 
F 0 "C2" H 2915 4196 50  0000 L CNN
F 1 "0.1uF" H 2915 4105 50  0000 L CNN
F 2 "Capacitor_SMD:C_0402_1005Metric" H 2838 4000 50  0001 C CNN
F 3 "~" H 2800 4150 50  0001 C CNN
F 4 "C1525" H 2800 4150 50  0001 C CNN "LCSC"
	1    2800 4150
	1    0    0    -1  
$EndComp
$Comp
L power:+5V #PWR0117
U 1 1
P 2800 4000
F 0 "#PWR0117" H 2800 3850 50  0001 C CNN
F 1 "+5V" H 2815 4173 50  0000 C CNN
F 2 "" H 2800 4000 50  0001 C CNN
F 3 "" H 2800 4000 50  0001 C CNN
	1    2800 4000
	1    0    0    -1  
$EndComp
$Comp
L power:GND #PWR?
U 1 1
P 2800 4300
AR Path="/5F1ED570/6077FAAF" Ref="#PWR?"  Part="1" 
AR Path="/6077FAAF" Ref="#PWR0118"  Part="1" 
F 0 "#PWR0118" H 2800 4050 50  0001 C CNN
F 1 "GND" H 2805 4127 50  0000 C CNN
F 2 "" H 2800 4300 50  0001 C CNN
F 3 "" H 2800 4300 50  0001 C CNN
	1    2800 4300
	1    0    0    -1  
$EndComp
Wire Wire Line
	2750 5450 2850 5450
Wire Wire Line
	2850 4750 2750 4750
Wire Wire Line
	2850 4650 2750 4650
Wire Wire Line
	2850 5350 2750 5350
Wire Wire Line
	2300 6900 3000 6900
Wire Wire Line
	2300 7950 2300 8100
$Comp
L ap2172:AP2172 U5
U 1 1
P 9950 1400
F 0 "U5" H 10225 1565 50  0000 C CNN
F 1 "AP2172A" H 10225 1474 50  0000 C CNN
F 2 "Package_SO:SO-8_3.9x4.9mm_P1.27mm" H 9950 1400 50  0001 C CNN
F 3 "" H 9950 1400 50  0001 C CNN
F 4 "C151327" H 9950 1400 50  0001 C CNN "LCSC"
	1    9950 1400
	1    0    0    -1  
$EndComp
Wire Wire Line
	9750 1500 9850 1500
$Comp
L Device:C C?
U 1 1
P 10950 2300
AR Path="/5F1ED570/6087CC55" Ref="C?"  Part="1" 
AR Path="/6087CC55" Ref="C13"  Part="1" 
F 0 "C13" H 11065 2346 50  0000 L CNN
F 1 "0.1uF" H 11065 2255 50  0000 L CNN
F 2 "Capacitor_SMD:C_0402_1005Metric" H 10988 2150 50  0001 C CNN
F 3 "~" H 10950 2300 50  0001 C CNN
F 4 "C1525" H 10950 2300 50  0001 C CNN "LCSC"
	1    10950 2300
	1    0    0    -1  
$EndComp
$Comp
L power:+5V #PWR0119
U 1 1
P 10950 2150
F 0 "#PWR0119" H 10950 2000 50  0001 C CNN
F 1 "+5V" H 10965 2323 50  0000 C CNN
F 2 "" H 10950 2150 50  0001 C CNN
F 3 "" H 10950 2150 50  0001 C CNN
	1    10950 2150
	1    0    0    -1  
$EndComp
$Comp
L power:GND #PWR?
U 1 1
P 10250 2150
AR Path="/5F1ED570/6087E118" Ref="#PWR?"  Part="1" 
AR Path="/6087E118" Ref="#PWR0120"  Part="1" 
F 0 "#PWR0120" H 10250 1900 50  0001 C CNN
F 1 "GND" H 10255 1977 50  0000 C CNN
F 2 "" H 10250 2150 50  0001 C CNN
F 3 "" H 10250 2150 50  0001 C CNN
	1    10250 2150
	1    0    0    -1  
$EndComp
Text Label 7800 3600 0    50   ~ 0
LED_ON1
Wire Wire Line
	6550 3600 7750 3600
$Comp
L Device:R R?
U 1 1
P 7750 3850
AR Path="/5F1ED570/6088BF13" Ref="R?"  Part="1" 
AR Path="/6088BF13" Ref="R1"  Part="1" 
F 0 "R1" H 7950 3800 50  0000 R CNN
F 1 "10kR" H 8000 3900 50  0000 R CNN
F 2 "Resistor_SMD:R_0402_1005Metric" V 7680 3850 50  0001 C CNN
F 3 "~" H 7750 3850 50  0001 C CNN
F 4 "C25744" V 7750 3850 50  0001 C CNN "LCSC"
	1    7750 3850
	-1   0    0    1   
$EndComp
$Comp
L power:GND #PWR?
U 1 1
P 7750 4000
AR Path="/5F1ED570/6088C820" Ref="#PWR?"  Part="1" 
AR Path="/6088C820" Ref="#PWR0121"  Part="1" 
F 0 "#PWR0121" H 7750 3750 50  0001 C CNN
F 1 "GND" H 7755 3827 50  0000 C CNN
F 2 "" H 7750 4000 50  0001 C CNN
F 3 "" H 7750 4000 50  0001 C CNN
	1    7750 4000
	1    0    0    -1  
$EndComp
Wire Wire Line
	7750 3700 7750 3600
Connection ~ 7750 3600
Wire Wire Line
	7750 3600 7800 3600
Text Label 9850 1750 2    50   ~ 0
LED_ON1
Text Label 9850 1650 2    50   ~ 0
LED_ON0
Wire Wire Line
	11350 1600 11550 1600
Wire Wire Line
	10700 1500 10700 1600
Wire Wire Line
	10700 1600 10600 1600
Connection ~ 10700 1500
Wire Wire Line
	10700 1500 11550 1500
Wire Wire Line
	10600 1500 10700 1500
Wire Notes Line
	4100 950  4100 3350
Wire Notes Line
	4100 3350 850  3350
Wire Notes Line
	850  3350 850  950 
Wire Notes Line
	8150 950  8150 5150
Wire Notes Line
	12400 4800 14100 4800
Wire Notes Line
	12400 6700 14100 6700
$Comp
L Device:CP C1
U 1 1
P 10950 3300
F 0 "C1" H 11068 3346 50  0000 L CNN
F 1 "470uF" H 11068 3255 50  0000 L CNN
F 2 "Capacitor_THT:CP_Radial_D5.0mm_P2.00mm" H 10988 3150 50  0001 C CNN
F 3 "~" H 10950 3300 50  0001 C CNN
F 4 "C112519" H 10950 3300 50  0001 C CNN "LCSC"
	1    10950 3300
	1    0    0    -1  
$EndComp
Wire Wire Line
	10950 3050 10950 3150
$EndSCHEMATC
